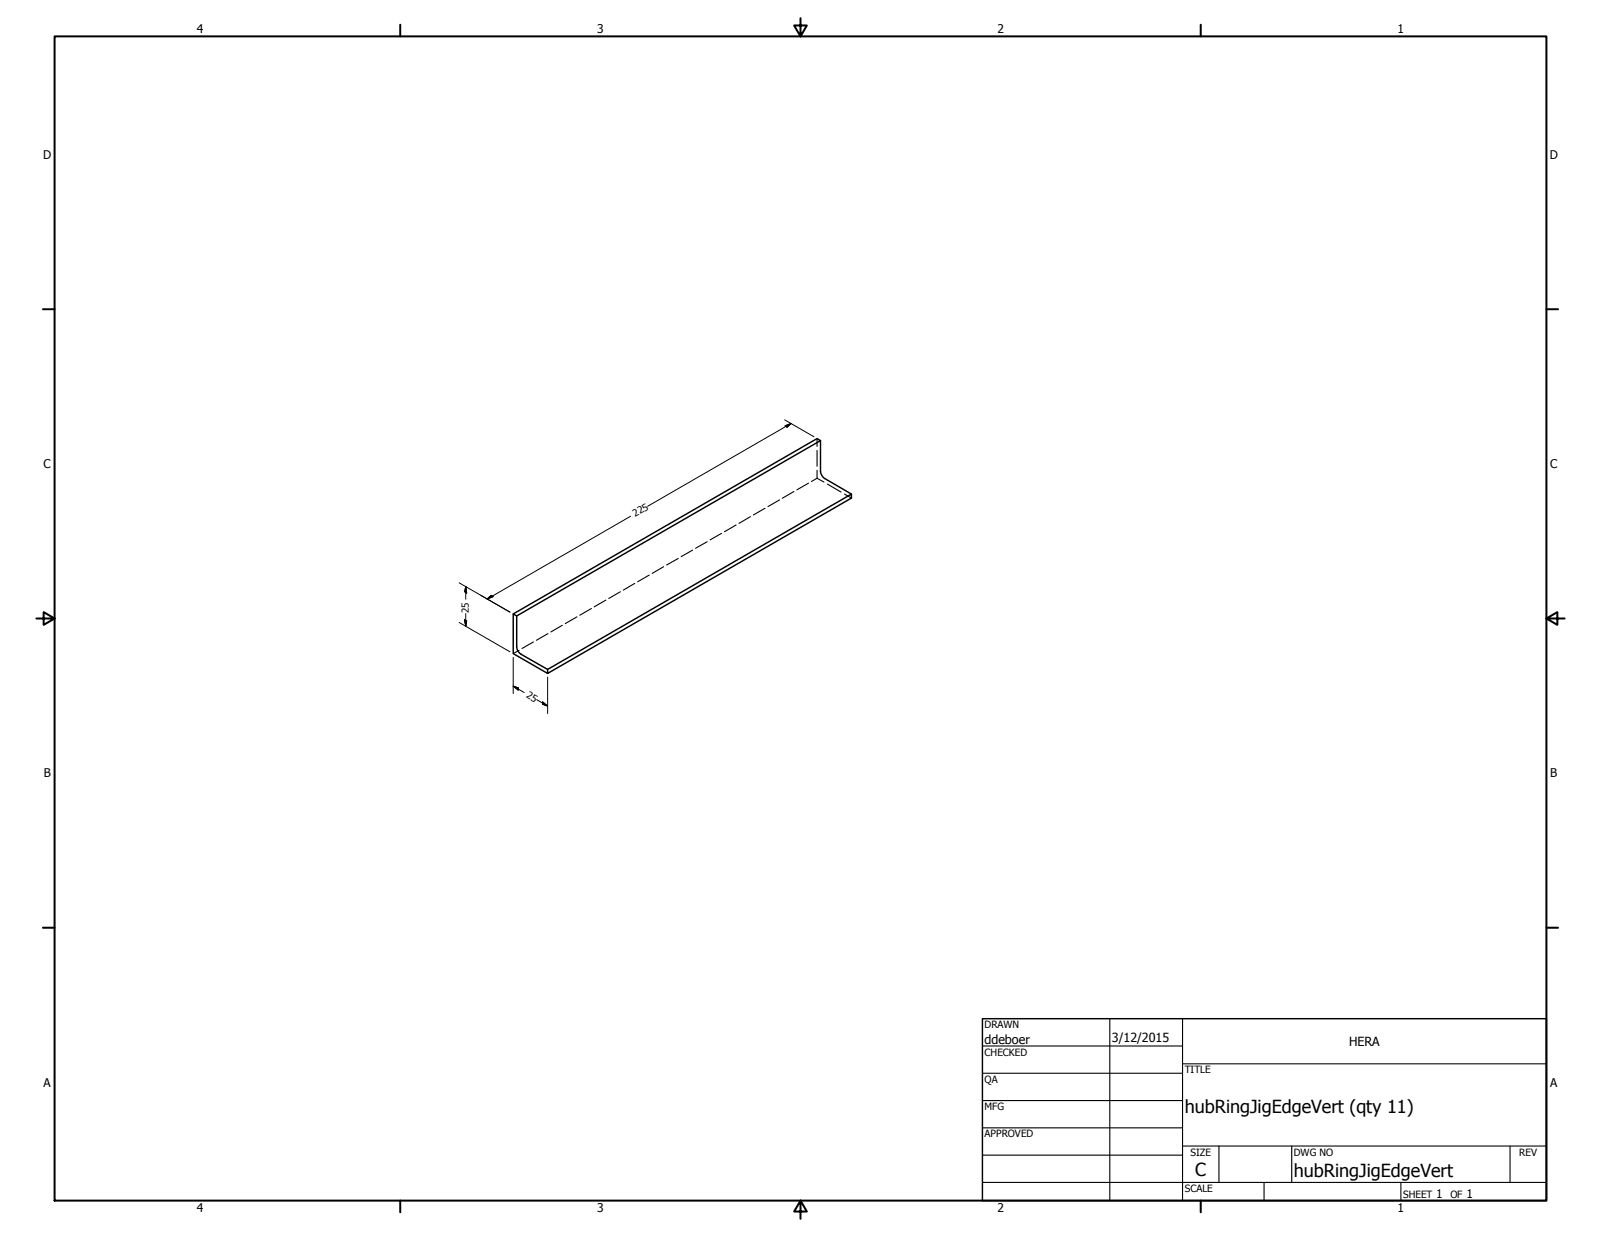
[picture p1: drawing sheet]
<svg xmlns="http://www.w3.org/2000/svg" width="559mm" height="432mm" viewBox="0 0 559 432" stroke-linecap="round" stroke-linejoin="round" font-family="sans-serif">
<!-- layer: Visible (ANSI) -->
<path d="M286.4 153.8v10.7l.6 1.7 .9 .9 9.3 5.4M179.1 214.3l106.1-61.2 1.2 .7-106.1 61.2zM179.1 214.3v13.9l12 6.9M180.3 215v10.7a3.1 3.1 0 0 0 1.5 2.6l9.3 5.4 106.1-61.2v1.4l-106.1 61.2v-1.4" fill="none" stroke="#000" stroke-width=".51"/>
<!-- layer: Hidden (ANSI) -->
<g fill="none" stroke="#000" stroke-width=".38">
<path d="M285.2 153.1v2.7M285.2 157.2v5.6M267 177.4l-4 2.4M272.1 174.5l-4.1 2.3M277.1 171.6l-4.1 2.3M282.2 168.7l-4.1 2.3M283.2 168.1l2-1.2 2.4 1.4M285.2 164.1v2.8M288.8 169l4.8 2.8M294.8 172.5l2.4 1.4M231.6 197.8l-4 2.4M236.7 194.9l-4 2.3"/>
<path d="M241.7 192l-4 2.3M246.8 189.1l-4 2.3M251.8 186.2l-4 2.3M256.9 183.3l-4 2.3M261.9 180.3l-4 2.4M196.3 218.2l-4 2.4M201.4 215.3l-4.1 2.4M206.4 212.4l-4 2.4M211.5 209.5l-4.1 2.3M216.5 206.6l-4 2.3M221.6 203.6l-4 2.4M226.6 200.7l-4 2.4"/>
<path d="M181.2 227l-2.1 1.2M186.2 224.1l-4 2.3M191.3 221.2l-4.1 2.3"/>
</g>
<!-- layer: Border (ANSI) -->
<g fill="none" stroke="#000" stroke-width=".7">
<path d="M19 12.7h520.8v406.4h-520.8zM139.7 8.6v4.1M279.4 6.3v6.4l-2.2-3.8h4.4l-2.2 3.8M419.1 8.6v4.1M15 107.9h4M539.8 107.9h4M12.7 215.9h6.3l-3.8-2.2v4.4l3.8-2.2M539.8 215.9l3.8 2.2v-4.4l-3.8 2.2h6.3M15 323.8h4M539.8 323.8h4M139.7 419.1v4.1M279.4 419.1l2.2 3.8h-4.4l2.2-3.8v6.3"/>
<path d="M419.1 419.1v4.1"/>
</g>
<!-- layer: Title (ANSI) -->
<g fill="none" stroke="#000" stroke-width=".38">
<path d="M387.3 355.6v63.5M412.7 355.6v63.5M342.9 365.1h69.8M342.9 374.6h69.8M412.7 371.3h127.1M342.9 384.2h69.8M342.9 393.7h69.8M342.9 412.7h196.9M342.9 403.2h69.8M412.7 400h127.1M425.4 400v12.7M441.2 412.7v6.4"/>
<path d="M450.8 400v12.7M488.9 412.7v6.4M527 400v12.7"/>
</g>
<path d="M342.9 355.6h196.9v63.5h-196.9z" fill="none" stroke="#000" stroke-width=".51"/>
<!-- layer: Dimension (ANSI) -->
<g fill="none" stroke="#000" stroke-width=".35">
<path d="M273.9 146.6l10.2 5.9M274 148.7l2.1-.9-1.4 1.3zM276.1 147.8l-50 28.9M220.1 180.2l-50 28.9M160.3 203.5l17.7 10.2M160.3 217.3l17.7 10.2M162.2 216.3l.7 .4-.3 1.9zM162.6 204.7l.3 2.3-.7-.4zM162.6 204.7v4.5M162.6 214.2v4.4M170.1 209.1l1.3-1.3 .7 .5zM179.1 239.5l1.8 .7v.7z"/>
<path d="M179.1 239.5l3.8 2.2M179.1 229.5v12.6M191.1 236.3v12.7M187.3 244.2l3.8 2.2M189.4 245l1.7 1.4-1.7-.6z"/>
</g>
<path d="M274.7 149.1l1.4-1.3zM274 148.7l2.1-.9-1.4 1.3zM162.2 216.3l.4 2.3zM162.2 216.3l.7 .4-.3 1.9zM162.6 204.7l.3 2.3zM162.6 204.7l.3 2.3-.7-.4zM170.1 209.1l1.3-1.3zM170.1 209.1l1.3-1.3 .7 .5zM179.1 239.5l1.8 .7zM179.1 239.5l1.8 .7v.7zM189.4 245.8l1.7 .6zM189.4 245l1.7 1.4-1.7-.6z" fill="#000" stroke="#000" stroke-width=".35"/>
<g font-size="6.3">
<text x="413.5" y="388.5">hubRingJigEdgeVert (qty 11)</text>
<text x="417.2" y="410.6">C</text>
<text x="451.6" y="410.7">hubRingJigEdgeVert</text>
</g>
<g font-size="4.4">
<text x="343.7" y="364.3">ddeboer</text>
<text x="388.1" y="363.7">3/12/2015</text>
<text x="470.9" y="365.1">HERA</text>
</g>
<g font-size="4.2">
<text x="68.7" y="11.7">4</text>
<text x="208.4" y="11.7">3</text>
<text x="348.1" y="11.7">2</text>
<text x="487.8" y="11.7">1</text>
<text x="15.1" y="55.5">D</text>
<text x="540.9" y="55.5">D</text>
<text x="15.2" y="163.4">C</text>
<text x="541" y="163.4">C</text>
<text x="15.3" y="271.4">B</text>
<text x="541.1" y="271.4">B</text>
<text x="15.2" y="379.3">A</text>
<text x="541" y="379.3">A</text>
<text x="501.3" y="418.3">1</text>
<text x="511.8" y="418.3">1</text>
<text x="68.7" y="423.2">4</text>
<text x="208.4" y="423.2">3</text>
<text x="348.1" y="423.2">2</text>
<text x="487.8" y="423.2">1</text>
</g>
<g font-size="3.5">
<text x="343.7" y="358.9">DRAWN</text>
<text x="343.7" y="368.5">CHECKED</text>
<text x="413.5" y="374.6">TITLE</text>
<text x="343.7" y="378">QA</text>
<text x="343.7" y="387.5">MFG</text>
<text x="343.7" y="397.1">APPROVED</text>
<text x="415.5" y="403.4">SIZE</text>
<text x="451.6" y="403.4">DWG NO</text>
<text x="530.3" y="403.4">REV</text>
<text x="413.5" y="416.1">SCALE</text>
<text x="489.7" y="418.3">SHEET</text>
<text x="506.2" y="418.3">OF</text>
</g>
<g font-size="3.4">
<text x="221.7" y="180.5" transform="rotate(-30 221.7 180.5)">225</text>
<text x="163.6" y="214.1" transform="rotate(-90 163.6 214.1)">25</text>
<text x="183.5" y="243.3" transform="rotate(30 183.5 243.3)">25</text>
</g>
</svg>
